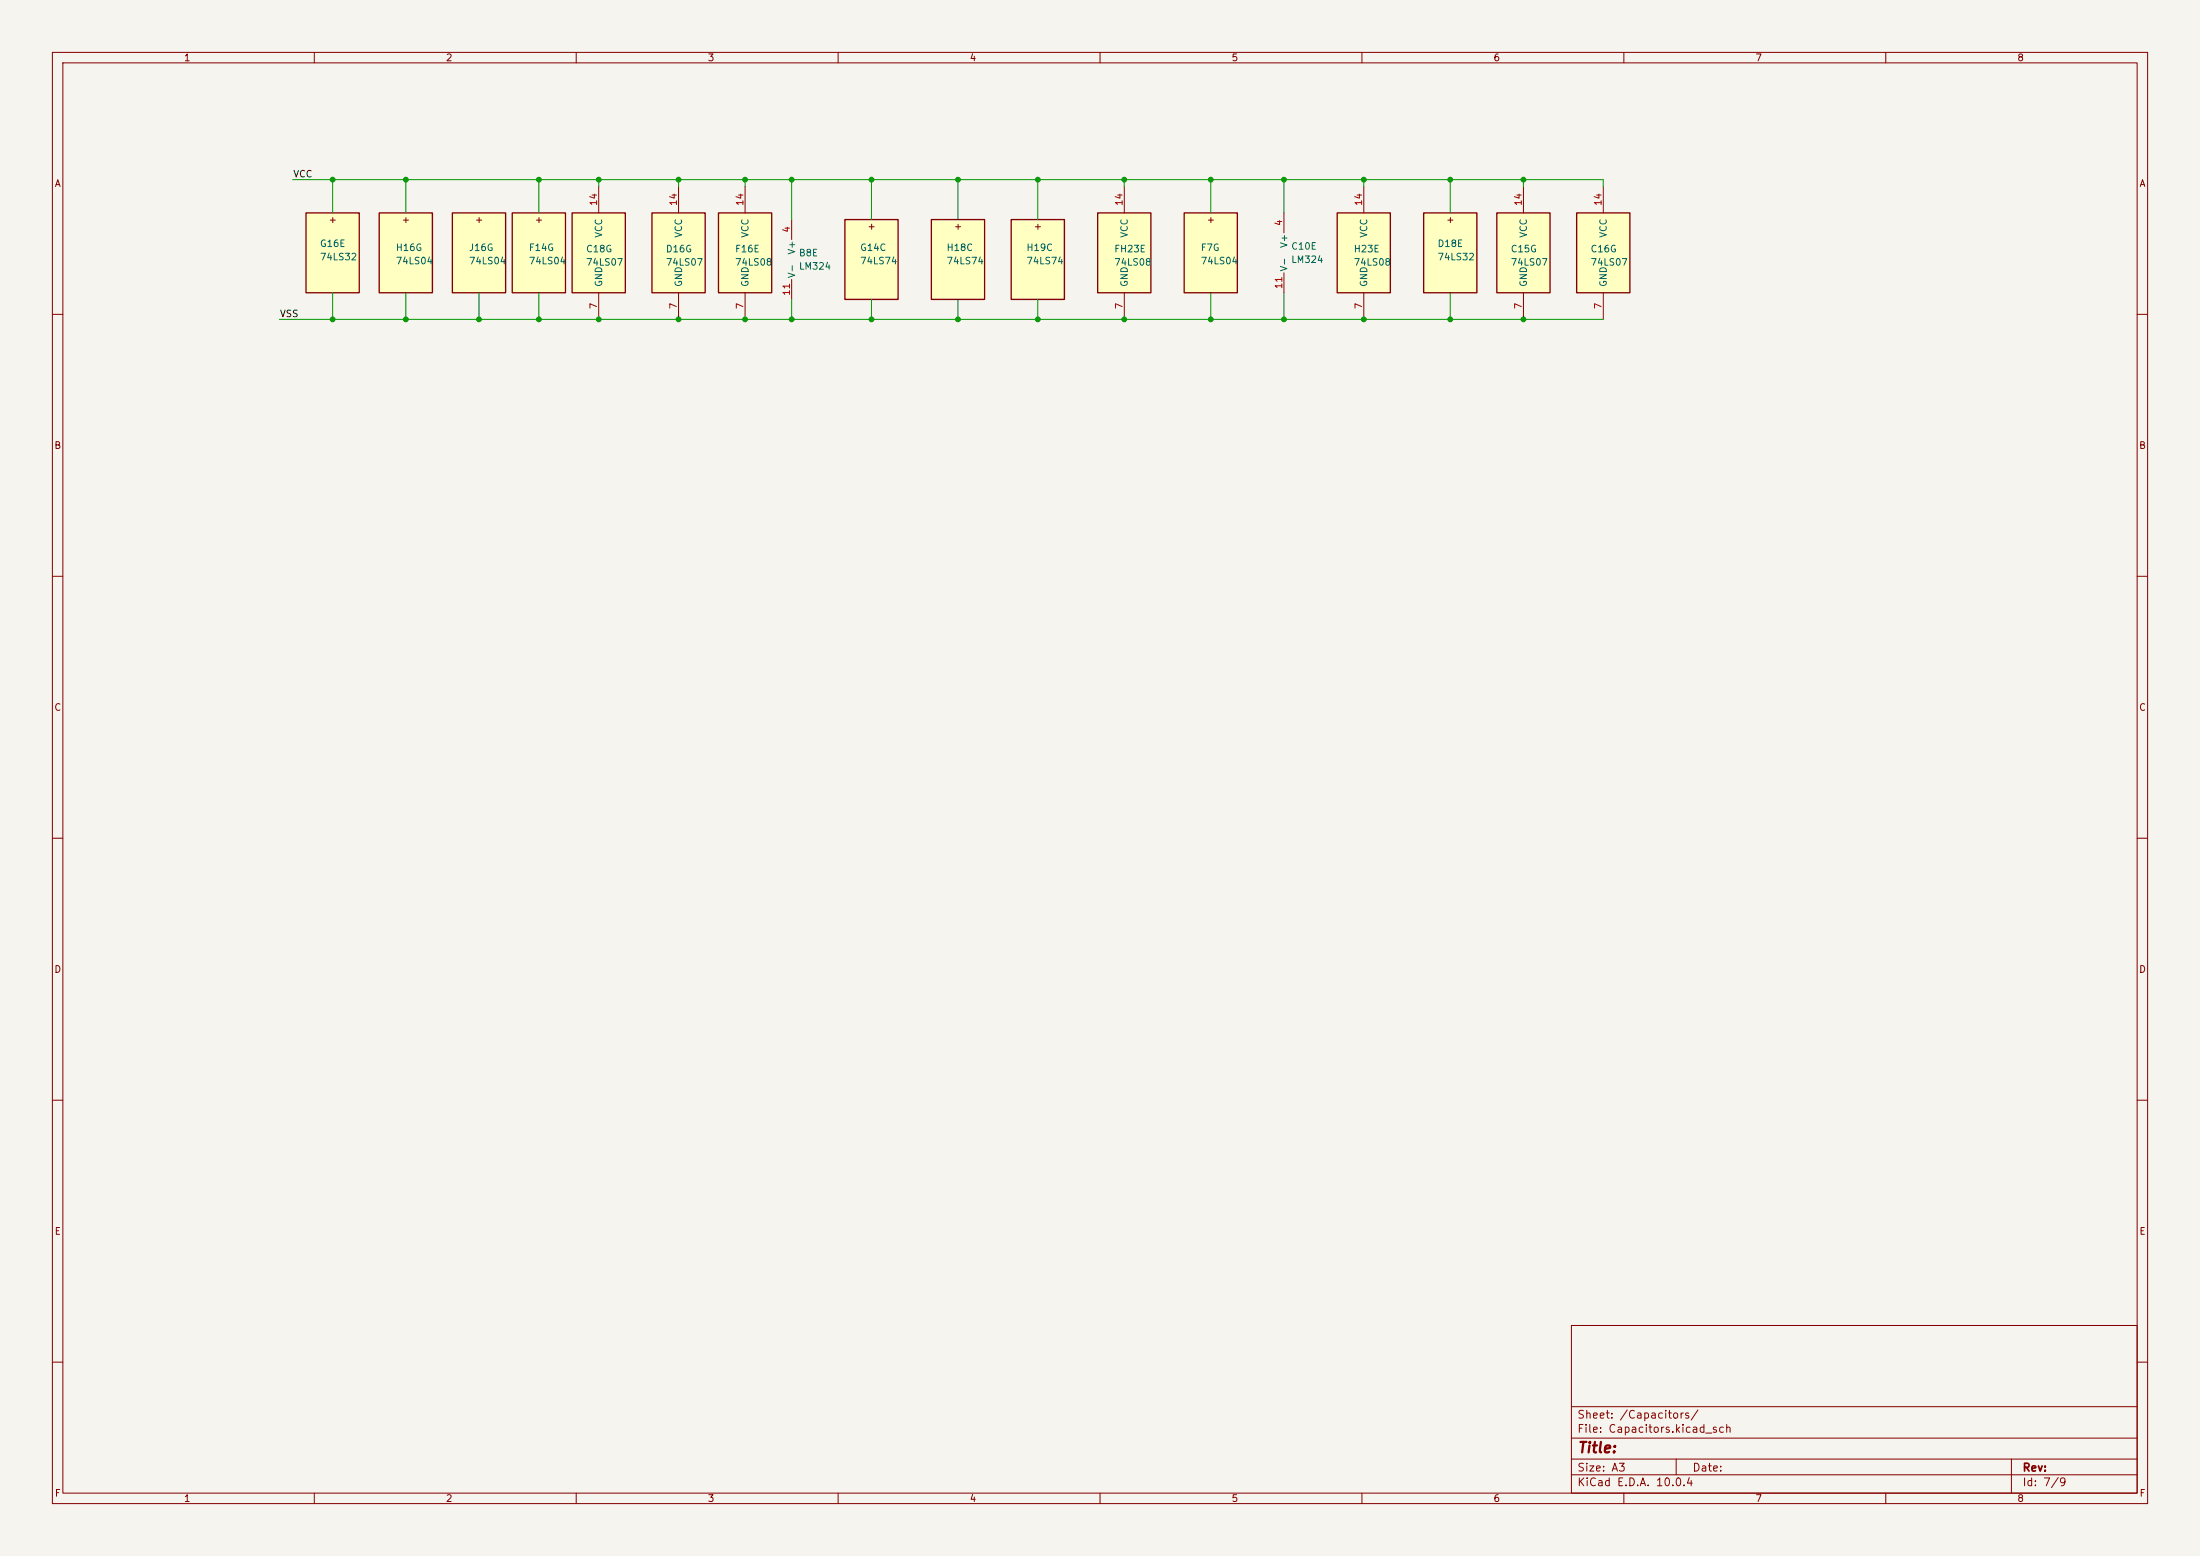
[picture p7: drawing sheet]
<svg xmlns="http://www.w3.org/2000/svg" width="420mm" height="297mm" viewBox="0 0 420 297" stroke-linecap="round" stroke-linejoin="round" font-family="sans-serif">
<path d="M0 0h420v297h-420z" fill="#f5f4ef" stroke="#f5f4ef" stroke-width=".19"/>
<g fill="none" stroke="#840000" stroke-width=".19">
<path d="M10 10h400v277h-400zM12 12h396v273h-396zM60 10v2M110 10v2M160 10v2M210 10v2M260 10v2M310 10v2M360 10v2M10 60h2M408 60h2M10 110h2"/>
<path d="M408 110h2M10 160h2M408 160h2M10 210h2M408 210h2M300 253h108v32h-108zM10 260h2M300 278.5h108M300 274.5h108M300 268.5h108M320 278.5v3M384 278.5v6.5"/>
<path d="M408 260h2M60 285v2M110 285v2M160 285v2M210 285v2M260 285v2M300 281.5h108M310 285v2M360 285v2"/>
</g>
<path d="M161.3 41.9h10.1v15.3h-10.1z" fill="#ffffc2"/>
<path d="M161.3 41.9h10.1v15.3h-10.1z" fill="none" stroke="#840000" stroke-width=".25"/>
<path d="M124.5 40.6h10.1v15.3h-10.1z" fill="#ffffc2"/>
<path d="M124.5 40.6h10.1v15.3h-10.1z" fill="none" stroke="#840000" stroke-width=".25"/>
<path d="M129.5 35.6v5M129.5 55.9v5.1" fill="none" stroke="#840000" stroke-width=".19"/>
<path d="M137.2 40.6h10.1v15.3h-10.1z" fill="#ffffc2"/>
<path d="M137.2 40.6h10.1v15.3h-10.1z" fill="none" stroke="#840000" stroke-width=".25"/>
<path d="M142.2 35.6v5M142.2 55.9v5.1" fill="none" stroke="#840000" stroke-width=".19"/>
<path d="M177.8 41.9h10.2v15.3h-10.2z" fill="#ffffc2"/>
<path d="M177.8 41.9h10.2v15.3h-10.2z" fill="none" stroke="#840000" stroke-width=".25"/>
<path d="M245.1 40.6v3.9M245.1 52.1v3.8" fill="none" stroke="#840000" stroke-width=".19"/>
<path d="M255.3 40.6h10.1v15.3h-10.1z" fill="#ffffc2"/>
<path d="M255.3 40.6h10.1v15.3h-10.1z" fill="none" stroke="#840000" stroke-width=".25"/>
<path d="M260.3 35.6v5M260.3 55.9v5.1" fill="none" stroke="#840000" stroke-width=".19"/>
<path d="M193 41.9h10.2v15.3h-10.2z" fill="#ffffc2"/>
<path d="M193 41.9h10.2v15.3h-10.2z" fill="none" stroke="#840000" stroke-width=".25"/>
<path d="M271.8 40.6h10.1v15.3h-10.1z" fill="#ffffc2"/>
<path d="M271.8 40.6h10.1v15.3h-10.1z" fill="none" stroke="#840000" stroke-width=".25"/>
<path d="M226.1 40.6h10.1v15.3h-10.1z" fill="#ffffc2"/>
<path d="M226.1 40.6h10.1v15.3h-10.1z" fill="none" stroke="#840000" stroke-width=".25"/>
<path d="M86.4 40.6h10.1v15.3h-10.1z" fill="#ffffc2"/>
<path d="M86.4 40.6h10.1v15.3h-10.1z" fill="none" stroke="#840000" stroke-width=".25"/>
<path d="M97.8 40.6h10.1v15.3h-10.1z" fill="#ffffc2"/>
<path d="M97.8 40.6h10.1v15.3h-10.1z" fill="none" stroke="#840000" stroke-width=".25"/>
<path d="M151.1 41.9v3.8M151.1 53.3v3.9" fill="none" stroke="#840000" stroke-width=".19"/>
<path d="M285.7 40.6h10.2v15.3h-10.2z" fill="#ffffc2"/>
<path d="M285.7 40.6h10.2v15.3h-10.2z" fill="none" stroke="#840000" stroke-width=".25"/>
<path d="M290.8 35.6v5M290.8 55.9v5.1" fill="none" stroke="#840000" stroke-width=".19"/>
<path d="M301 40.6h10.1v15.3h-10.1z" fill="#ffffc2"/>
<path d="M301 40.6h10.1v15.3h-10.1z" fill="none" stroke="#840000" stroke-width=".25"/>
<path d="M306.1 35.6v5M306.1 55.9v5.1" fill="none" stroke="#840000" stroke-width=".19"/>
<path d="M209.5 40.6h10.2v15.3h-10.2z" fill="#ffffc2"/>
<path d="M209.5 40.6h10.2v15.3h-10.2z" fill="none" stroke="#840000" stroke-width=".25"/>
<path d="M214.6 35.6v5M214.6 55.9v5.1" fill="none" stroke="#840000" stroke-width=".19"/>
<path d="M72.4 40.6h10.1v15.3h-10.1z" fill="#ffffc2"/>
<path d="M72.4 40.6h10.1v15.3h-10.1z" fill="none" stroke="#840000" stroke-width=".25"/>
<path d="M58.4 40.6h10.2v15.3h-10.2z" fill="#ffffc2"/>
<path d="M58.4 40.6h10.2v15.3h-10.2z" fill="none" stroke="#840000" stroke-width=".25"/>
<path d="M109.2 40.6h10.2v15.3h-10.2z" fill="#ffffc2"/>
<path d="M109.2 40.6h10.2v15.3h-10.2z" fill="none" stroke="#840000" stroke-width=".25"/>
<path d="M114.3 35.6v5M114.3 55.9v5.1" fill="none" stroke="#840000" stroke-width=".19"/>
<g fill="none" stroke="#009600" stroke-width=".19">
<path d="M55.9 34.3h250.2v1.3M63.5 34.3v6.3M77.5 34.3v6.3M102.9 34.3v6.3M114.3 34.3v1.3M129.5 34.3v1.3M142.2 34.3v1.3M151.1 34.3v7.6M166.4 34.3v7.6M182.9 34.3v7.6M198.1 34.3v7.6M214.6 34.3v1.3"/>
<path d="M231.1 34.3v6.3M245.1 34.3v6.3M260.3 34.3v1.3M276.9 34.3v6.3M290.8 34.3v1.3M63.5 55.9v5.1M77.5 55.9v5.1M91.4 55.9v5.1M102.9 55.9v5.1M151.1 57.2v3.8M166.4 57.2v3.8M182.9 57.2v3.8"/>
<path d="M198.1 57.2v3.8M231.1 55.9v5.1M245.1 55.9v5.1M276.9 55.9v5.1M53.3 61h252.8"/>
</g>
<g fill="#009600" stroke="#009600" stroke-width=".19">
<circle cx="63.5" cy="34.3" r=".46"/>
<circle cx="77.5" cy="34.3" r=".46"/>
<circle cx="114.3" cy="34.3" r=".46"/>
<circle cx="129.5" cy="34.3" r=".46"/>
<circle cx="102.9" cy="34.3" r=".46"/>
<circle cx="91.4" cy="61" r=".46"/>
<circle cx="102.9" cy="61" r=".46"/>
<circle cx="114.3" cy="61" r=".46"/>
<circle cx="129.5" cy="61" r=".46"/>
<circle cx="63.5" cy="61" r=".46"/>
<circle cx="77.5" cy="61" r=".46"/>
<circle cx="214.6" cy="34.3" r=".46"/>
<circle cx="245.1" cy="34.3" r=".46"/>
<circle cx="231.1" cy="34.3" r=".46"/>
<circle cx="198.1" cy="61" r=".46"/>
<circle cx="214.6" cy="61" r=".46"/>
<circle cx="290.8" cy="34.3" r=".46"/>
<circle cx="245.1" cy="61" r=".46"/>
<circle cx="231.1" cy="61" r=".46"/>
<circle cx="276.9" cy="34.3" r=".46"/>
<circle cx="260.3" cy="34.3" r=".46"/>
<circle cx="198.1" cy="34.3" r=".46"/>
<circle cx="290.8" cy="61" r=".46"/>
<circle cx="276.9" cy="61" r=".46"/>
<circle cx="260.3" cy="61" r=".46"/>
<circle cx="166.4" cy="34.3" r=".46"/>
<circle cx="182.9" cy="61" r=".46"/>
<circle cx="182.9" cy="34.3" r=".46"/>
<circle cx="151.1" cy="34.3" r=".46"/>
<circle cx="142.2" cy="34.3" r=".46"/>
<circle cx="151.1" cy="61" r=".46"/>
<circle cx="142.2" cy="61" r=".46"/>
<circle cx="166.4" cy="61" r=".46"/>
</g>
<text font-size="2" fill="#840000" x="301" y="277.8">Title:</text>
<g font-size="1.5" fill="#840000">
<text x="301" y="273.8">File: Capacitors.kicad_sch</text>
<text x="301" y="271.1">Sheet: /Capacitors/</text>
<text x="301" y="281.2">Size: A3</text>
<text x="323" y="281.2">Date:</text>
<text x="386" y="281.2">Rev:</text>
<text x="301" y="284">KiCad E.D.A. 10.0.4</text>
<text x="386" y="284">Id: 7/9</text>
</g>
<g font-size="1.3" fill="#840000">
<text x="35" y="12">1</text>
<text x="85" y="12">2</text>
<text x="135" y="12">3</text>
<text x="185" y="12">4</text>
<text x="235" y="12">5</text>
<text x="285" y="12">6</text>
<text x="335" y="12">7</text>
<text x="385" y="12">8</text>
<text x="10.3" y="36">A</text>
<text x="408.3" y="36">A</text>
<text x="62.6" y="42.9">+</text>
<text x="76.6" y="42.9">+</text>
<text x="90.6" y="42.9">+</text>
<text x="102" y="42.9">+</text>
<text x="165.5" y="44.2">+</text>
<text x="182" y="44.2">+</text>
<text x="197.2" y="44.2">+</text>
<text x="230.3" y="42.9">+</text>
<text x="276" y="42.9">+</text>
<text x="10.3" y="86">B</text>
<text x="408.2" y="86">B</text>
<text x="10.3" y="136">C</text>
<text x="408.2" y="136">C</text>
<text x="10.3" y="186">D</text>
<text x="408.2" y="186">D</text>
<text x="10.3" y="236">E</text>
<text x="408.3" y="236">E</text>
<text x="10.3" y="286">F</text>
<text x="35" y="287">1</text>
<text x="85" y="287">2</text>
<text x="135" y="287">3</text>
<text x="185" y="287">4</text>
<text x="235" y="287">5</text>
<text x="285" y="287">6</text>
<text x="335" y="287">7</text>
<text x="385" y="287">8</text>
<text x="408.3" y="286">F</text>
</g>
<g font-size="1.3" fill="#0f0f0f">
<text x="55.9" y="34.2">VCC</text>
<text x="53.3" y="60.8">VSS</text>
</g>
<g font-size="1.3" fill="#a90000">
<text x="114.3" y="39.4" transform="rotate(-90 114.3 39.4)">14</text>
<text x="129.5" y="39.4" transform="rotate(-90 129.5 39.4)">14</text>
<text x="142.2" y="39.4" transform="rotate(-90 142.2 39.4)">14</text>
<text x="214.6" y="39.4" transform="rotate(-90 214.6 39.4)">14</text>
<text x="260.3" y="39.4" transform="rotate(-90 260.3 39.4)">14</text>
<text x="290.8" y="39.4" transform="rotate(-90 290.8 39.4)">14</text>
<text x="306" y="39.4" transform="rotate(-90 306 39.4)">14</text>
<text x="151.1" y="44.5" transform="rotate(-90 151.1 44.5)">4</text>
<text x="245.1" y="43.3" transform="rotate(-90 245.1 43.3)">4</text>
<text x="114.3" y="59.1" transform="rotate(-90 114.3 59.1)">7</text>
<text x="129.5" y="59.1" transform="rotate(-90 129.5 59.1)">7</text>
<text x="142.2" y="59.1" transform="rotate(-90 142.2 59.1)">7</text>
<text x="151.1" y="56.6" transform="rotate(-90 151.1 56.6)">11</text>
<text x="214.6" y="59.1" transform="rotate(-90 214.6 59.1)">7</text>
<text x="245.1" y="55.3" transform="rotate(-90 245.1 55.3)">11</text>
<text x="260.3" y="59.1" transform="rotate(-90 260.3 59.1)">7</text>
<text x="290.8" y="59.1" transform="rotate(-90 290.8 59.1)">7</text>
<text x="306" y="59.1" transform="rotate(-90 306 59.1)">7</text>
</g>
<g font-size="1.3" fill="#006464">
<text x="61" y="47.5">G16E</text>
<text x="115.3" y="45.5" transform="rotate(-90 115.3 45.5)">VCC</text>
<text x="130.5" y="45.5" transform="rotate(-90 130.5 45.5)">VCC</text>
<text x="143.2" y="45.5" transform="rotate(-90 143.2 45.5)">VCC</text>
<text x="215.6" y="45.5" transform="rotate(-90 215.6 45.5)">VCC</text>
<text x="246.1" y="47.4" transform="rotate(-90 246.1 47.4)">V+</text>
<text x="246.4" y="48">C10E</text>
<text x="261.3" y="45.5" transform="rotate(-90 261.3 45.5)">VCC</text>
<text x="274.3" y="47.5">D18E</text>
<text x="291.8" y="45.5" transform="rotate(-90 291.8 45.5)">VCC</text>
<text x="307" y="45.5" transform="rotate(-90 307 45.5)">VCC</text>
<text x="61" y="50">74LS32</text>
<text x="75.4" y="48.2">H16G</text>
<text x="75.4" y="50.8">74LS04</text>
<text x="89.4" y="48.2">J16G</text>
<text x="89.4" y="50.8">74LS04</text>
<text x="100.8" y="48.2">F14G</text>
<text x="100.8" y="50.8">74LS04</text>
<text x="111.8" y="48.5">C18G</text>
<text x="111.8" y="51">74LS07</text>
<text x="127" y="48.5">D16G</text>
<text x="127" y="51">74LS07</text>
<text x="140.2" y="48.5">F16E</text>
<text x="140.2" y="51">74LS08</text>
<text x="152.1" y="53.2" transform="rotate(-90 152.1 53.2)">V-</text>
<text x="152.1" y="48.7" transform="rotate(-90 152.1 48.7)">V+</text>
<text x="152.4" y="49.2">B8E</text>
<text x="152.4" y="51.8">LM324</text>
<text x="164.1" y="48.2">G14C</text>
<text x="164.1" y="50.8">74LS74</text>
<text x="180.6" y="48.2">H18C</text>
<text x="180.6" y="50.8">74LS74</text>
<text x="195.8" y="48.2">H19C</text>
<text x="195.8" y="50.8">74LS74</text>
<text x="212.6" y="48.5">FH23E</text>
<text x="212.6" y="51">74LS08</text>
<text x="229.1" y="48.2">F7G</text>
<text x="229.1" y="50.8">74LS04</text>
<text x="246.1" y="51.9" transform="rotate(-90 246.1 51.9)">V-</text>
<text x="246.4" y="50.5">LM324</text>
<text x="258.3" y="48.5">H23E</text>
<text x="258.3" y="51">74LS08</text>
<text x="274.3" y="50">74LS32</text>
<text x="288.3" y="48.5">C15G</text>
<text x="288.3" y="51">74LS07</text>
<text x="303.5" y="48.5">C16G</text>
<text x="303.5" y="51">74LS07</text>
<text x="115.3" y="54.9" transform="rotate(-90 115.3 54.9)">GND</text>
<text x="130.5" y="54.9" transform="rotate(-90 130.5 54.9)">GND</text>
<text x="143.2" y="54.9" transform="rotate(-90 143.2 54.9)">GND</text>
<text x="215.6" y="54.9" transform="rotate(-90 215.6 54.9)">GND</text>
<text x="261.3" y="54.9" transform="rotate(-90 261.3 54.9)">GND</text>
<text x="291.8" y="54.9" transform="rotate(-90 291.8 54.9)">GND</text>
<text x="307" y="54.9" transform="rotate(-90 307 54.9)">GND</text>
</g>
</svg>
